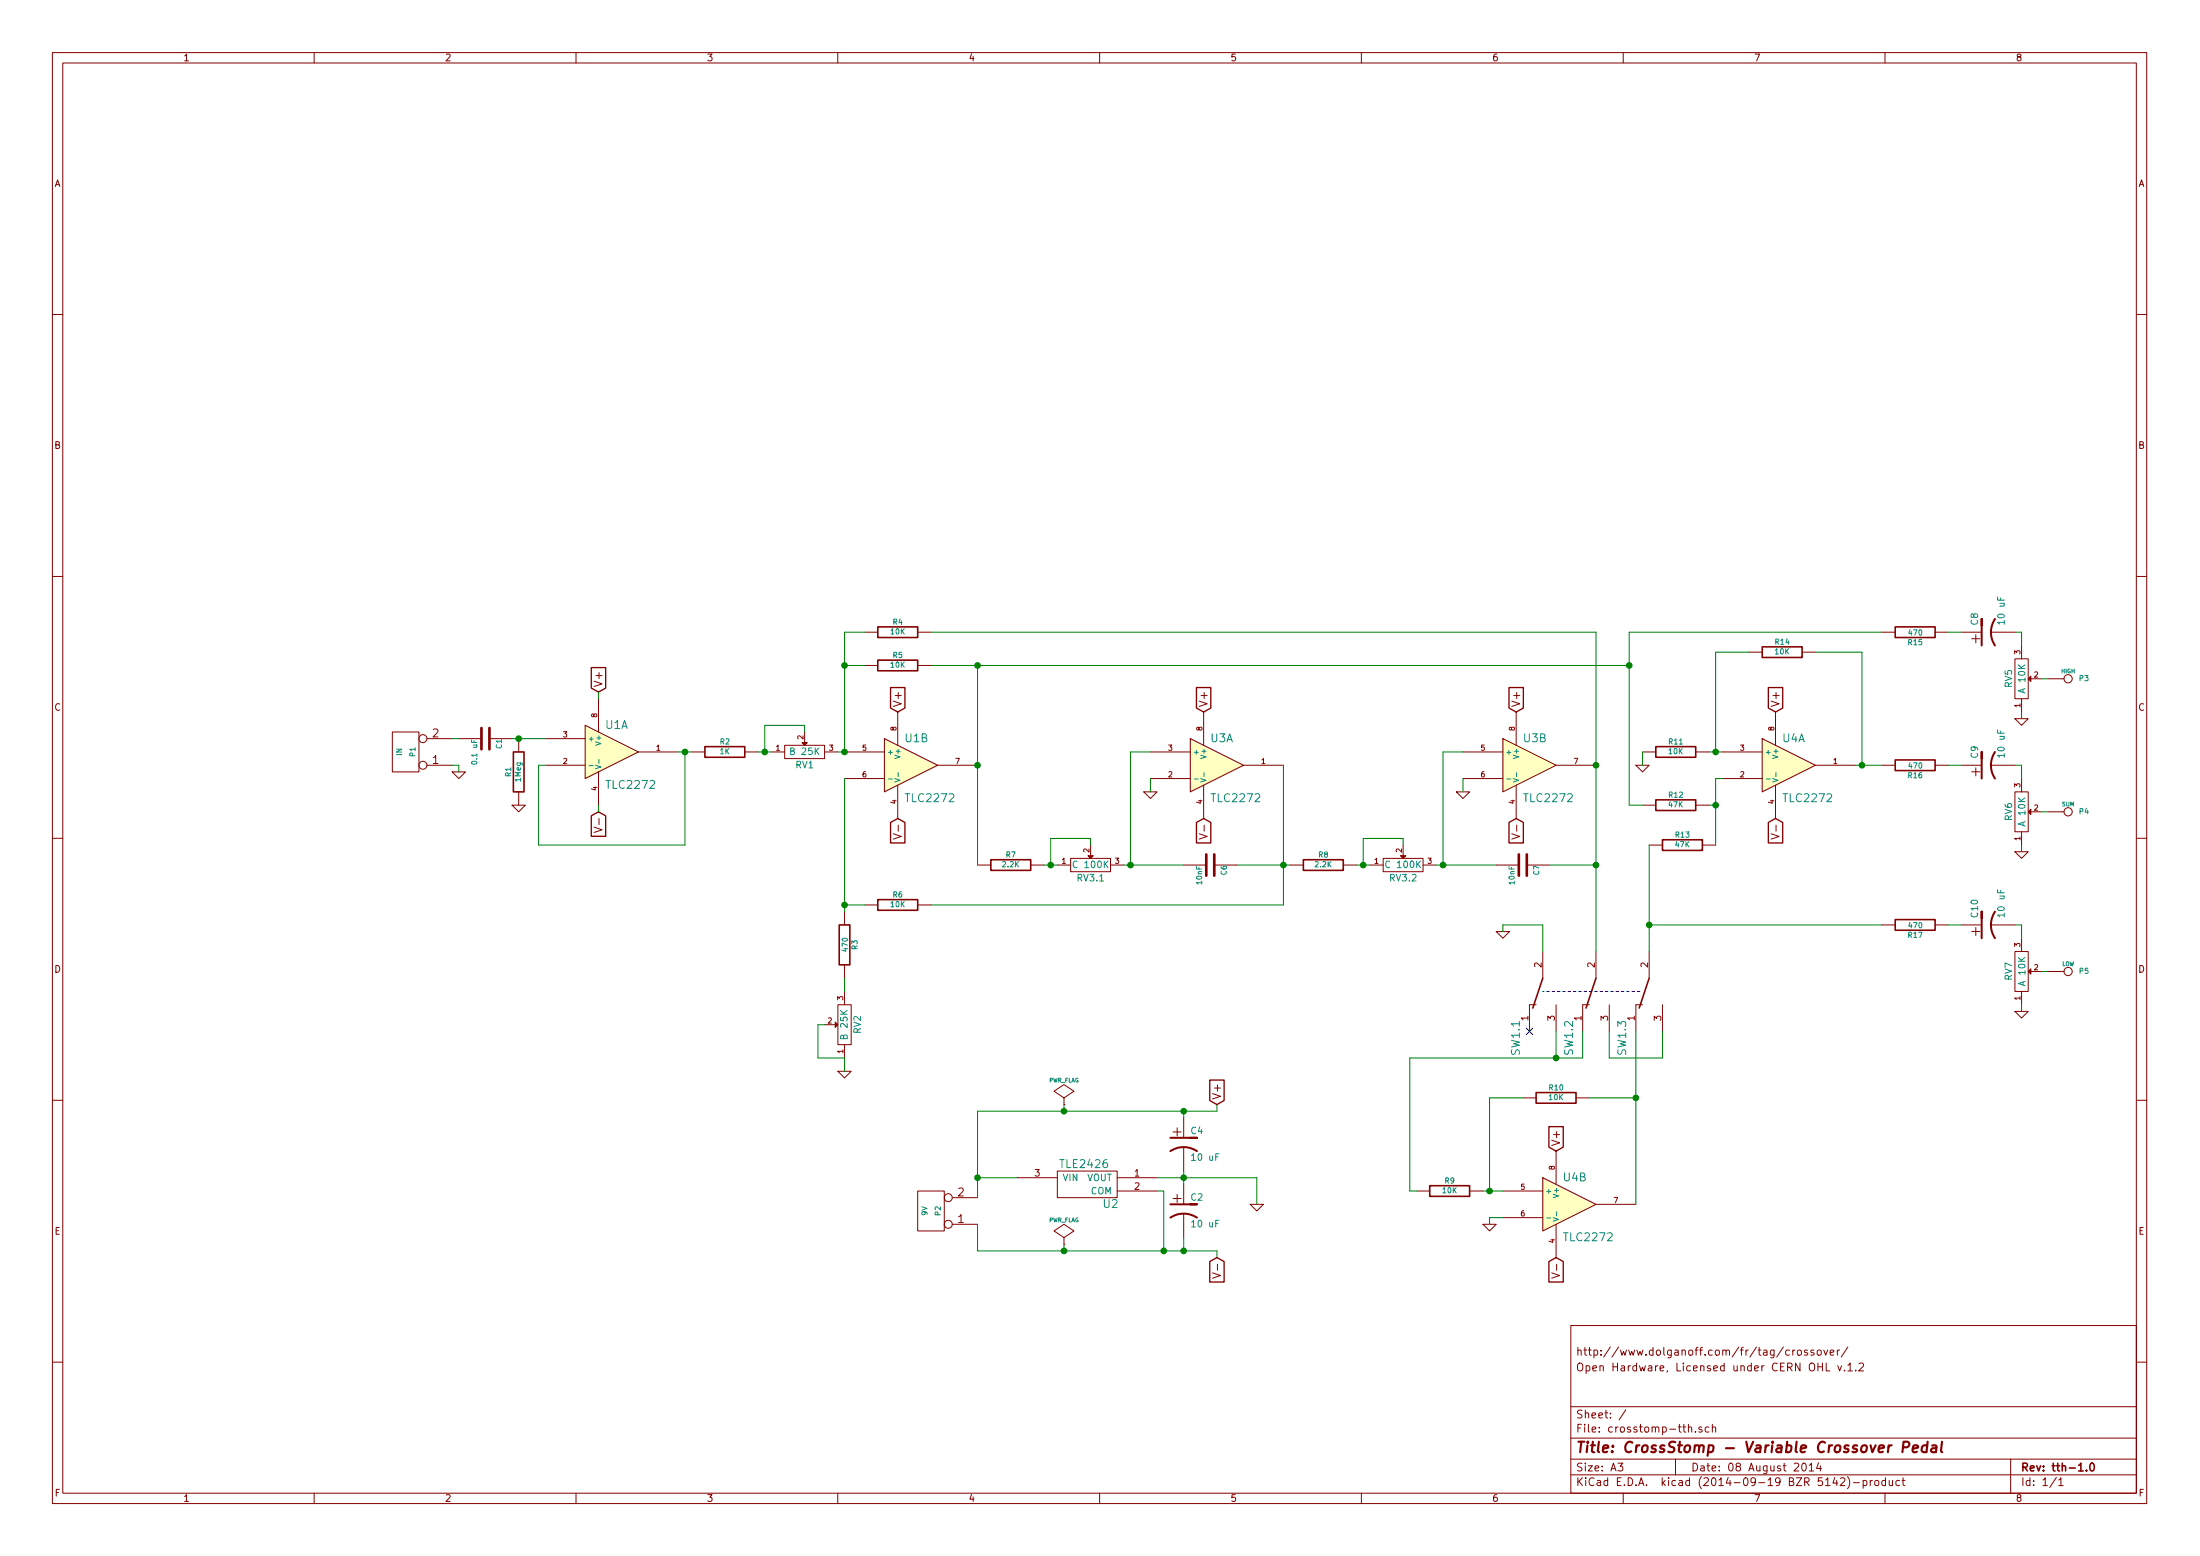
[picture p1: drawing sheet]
EESchema Schematic File Version 2
LIBS:power
LIBS:device
LIBS:transistors
LIBS:conn
LIBS:linear
LIBS:regul
LIBS:74xx
LIBS:cmos4000
LIBS:adc-dac
LIBS:memory
LIBS:xilinx
LIBS:special
LIBS:microcontrollers
LIBS:dsp
LIBS:microchip
LIBS:analog_switches
LIBS:motorola
LIBS:texas
LIBS:intel
LIBS:audio
LIBS:interface
LIBS:digital-audio
LIBS:philips
LIBS:display
LIBS:cypress
LIBS:siliconi
LIBS:opto
LIBS:atmel
LIBS:contrib
LIBS:valves
LIBS:crosstomp-tth-cache
EELAYER 25 0
EELAYER END
$Descr A3 16535 11693
encoding utf-8
Sheet 1 1
Title "CrossStomp - Variable Crossover Pedal"
Date "08 August 2014"
Rev "tth-1.0"
Comp ""
Comment1 ""
Comment2 "Open Hardware, Licensed under CERN OHL v.1.2"
Comment3 "http://www.dolganoff.com/fr/tag/crossover/"
Comment4 ""
$EndDescr
Text GLabel 4500 5200 1    60   Input ~ 0
V+
Text GLabel 6750 5350 1    60   Input ~ 0
V+
Text GLabel 9050 5350 1    60   Input ~ 0
V+
Text GLabel 11400 5350 1    60   Input ~ 0
V+
Text GLabel 4500 6100 3    60   Input ~ 0
V-
Text GLabel 6750 6150 3    60   Input ~ 0
V-
Text GLabel 9050 6150 3    60   Input ~ 0
V-
Text GLabel 11400 6150 3    60   Input ~ 0
V-
$Comp
L R R1
U 1 1
P 3900 5800
F 0 "R1" V 3980 5800 40  0000 C CNN
F 1 "1Meg" V 3907 5801 40  0000 C CNN
F 2 "Custom:R3-LARGE_PADS" V 3830 5800 30  0001 C CNN
F 3 "" H 3900 5800 30  0000 C CNN
	1    3900 5800
	-1   0    0    1   
$EndComp
$Comp
L C C1
U 1 1
P 3650 5550
F 0 "C1" H 3650 5650 40  0000 L CNN
F 1 "0.1 uF" H 3656 5465 40  0000 L CNN
F 2 "Custom:C2-LARGE_PADS" H 3688 5400 30  0001 C CNN
F 3 "" H 3650 5550 60  0000 C CNN
	1    3650 5550
	0    1    1    0   
$EndComp
$Comp
L R R2
U 1 1
P 5450 5650
F 0 "R2" V 5530 5650 40  0000 C CNN
F 1 "1K" V 5457 5651 40  0000 C CNN
F 2 "Custom:R3-LARGE_PADS" V 5380 5650 30  0001 C CNN
F 3 "" H 5450 5650 30  0000 C CNN
	1    5450 5650
	0    -1   -1   0   
$EndComp
$Comp
L POT RV1
U 1 1
P 6050 5650
F 0 "RV1" H 6050 5550 50  0000 C CNN
F 1 "B 25K" H 6050 5650 50  0000 C CNN
F 2 "Pin_Headers:Pin_Header_Straight_1x03" H 6050 5650 60  0001 C CNN
F 3 "" H 6050 5650 60  0000 C CNN
	1    6050 5650
	1    0    0    -1  
$EndComp
$Comp
L R R5
U 1 1
P 6750 5000
F 0 "R5" V 6830 5000 40  0000 C CNN
F 1 "10K" V 6757 5001 40  0000 C CNN
F 2 "Custom:R3-LARGE_PADS" V 6680 5000 30  0001 C CNN
F 3 "" H 6750 5000 30  0000 C CNN
	1    6750 5000
	0    -1   -1   0   
$EndComp
$Comp
L R R4
U 1 1
P 6750 4750
F 0 "R4" V 6830 4750 40  0000 C CNN
F 1 "10K" V 6757 4751 40  0000 C CNN
F 2 "Custom:R3-LARGE_PADS" V 6680 4750 30  0001 C CNN
F 3 "" H 6750 4750 30  0000 C CNN
	1    6750 4750
	0    -1   -1   0   
$EndComp
$Comp
L R R6
U 1 1
P 6750 6800
F 0 "R6" V 6830 6800 40  0000 C CNN
F 1 "10K" V 6757 6801 40  0000 C CNN
F 2 "Custom:R3-LARGE_PADS" V 6680 6800 30  0001 C CNN
F 3 "" H 6750 6800 30  0000 C CNN
	1    6750 6800
	0    -1   -1   0   
$EndComp
$Comp
L R R3
U 1 1
P 6350 7100
F 0 "R3" V 6430 7100 40  0000 C CNN
F 1 "470" V 6357 7101 40  0000 C CNN
F 2 "Custom:R3-LARGE_PADS" V 6280 7100 30  0001 C CNN
F 3 "" H 6350 7100 30  0000 C CNN
	1    6350 7100
	1    0    0    -1  
$EndComp
$Comp
L POT RV2
U 1 1
P 6350 7700
F 0 "RV2" H 6350 7600 50  0000 C CNN
F 1 "B 25K" H 6350 7700 50  0000 C CNN
F 2 "Pin_Headers:Pin_Header_Straight_1x03" H 6350 7700 60  0001 C CNN
F 3 "" H 6350 7700 60  0000 C CNN
	1    6350 7700
	0    -1   -1   0   
$EndComp
$Comp
L GND #PWR01
U 1 1
P 3900 6050
F 0 "#PWR01" H 3900 6050 30  0001 C CNN
F 1 "GND" H 3900 5980 30  0001 C CNN
F 2 "" H 3900 6050 60  0000 C CNN
F 3 "" H 3900 6050 60  0000 C CNN
	1    3900 6050
	1    0    0    -1  
$EndComp
$Comp
L GND #PWR02
U 1 1
P 6350 8050
F 0 "#PWR02" H 6350 8050 30  0001 C CNN
F 1 "GND" H 6350 7980 30  0001 C CNN
F 2 "" H 6350 8050 60  0000 C CNN
F 3 "" H 6350 8050 60  0000 C CNN
	1    6350 8050
	1    0    0    -1  
$EndComp
$Comp
L R R7
U 1 1
P 7600 6500
F 0 "R7" V 7680 6500 40  0000 C CNN
F 1 "2.2K" V 7607 6501 40  0000 C CNN
F 2 "Custom:R3-LARGE_PADS" V 7530 6500 30  0001 C CNN
F 3 "" H 7600 6500 30  0000 C CNN
	1    7600 6500
	0    -1   -1   0   
$EndComp
$Comp
L POT RV3.1
U 1 1
P 8200 6500
F 0 "RV3.1" H 8200 6400 50  0000 C CNN
F 1 "C 100K" H 8200 6500 50  0000 C CNN
F 2 "Pin_Headers:Pin_Header_Straight_1x03" H 8200 6500 60  0001 C CNN
F 3 "" H 8200 6500 60  0000 C CNN
	1    8200 6500
	1    0    0    -1  
$EndComp
$Comp
L GND #PWR03
U 1 1
P 8650 5950
F 0 "#PWR03" H 8650 5950 30  0001 C CNN
F 1 "GND" H 8650 5880 30  0001 C CNN
F 2 "" H 8650 5950 60  0000 C CNN
F 3 "" H 8650 5950 60  0000 C CNN
	1    8650 5950
	1    0    0    -1  
$EndComp
$Comp
L C C6
U 1 1
P 9100 6500
F 0 "C6" H 9100 6600 40  0000 L CNN
F 1 "10nF" H 9106 6415 40  0000 L CNN
F 2 "Custom:C2-LARGE_PADS" H 9138 6350 30  0001 C CNN
F 3 "" H 9100 6500 60  0000 C CNN
	1    9100 6500
	0    1    1    0   
$EndComp
$Comp
L R R8
U 1 1
P 9950 6500
F 0 "R8" V 10030 6500 40  0000 C CNN
F 1 "2.2K" V 9957 6501 40  0000 C CNN
F 2 "Custom:R3-LARGE_PADS" V 9880 6500 30  0001 C CNN
F 3 "" H 9950 6500 30  0000 C CNN
	1    9950 6500
	0    -1   -1   0   
$EndComp
$Comp
L POT RV3.2
U 1 1
P 10550 6500
F 0 "RV3.2" H 10550 6400 50  0000 C CNN
F 1 "C 100K" H 10550 6500 50  0000 C CNN
F 2 "Pin_Headers:Pin_Header_Straight_1x03" H 10550 6500 60  0001 C CNN
F 3 "" H 10550 6500 60  0000 C CNN
	1    10550 6500
	1    0    0    -1  
$EndComp
$Comp
L C C7
U 1 1
P 11450 6500
F 0 "C7" H 11450 6600 40  0000 L CNN
F 1 "10nF" H 11456 6415 40  0000 L CNN
F 2 "Custom:C2-LARGE_PADS" H 11488 6350 30  0001 C CNN
F 3 "" H 11450 6500 60  0000 C CNN
	1    11450 6500
	0    1    1    0   
$EndComp
$Comp
L GND #PWR04
U 1 1
P 11000 5950
F 0 "#PWR04" H 11000 5950 30  0001 C CNN
F 1 "GND" H 11000 5880 30  0001 C CNN
F 2 "" H 11000 5950 60  0000 C CNN
F 3 "" H 11000 5950 60  0000 C CNN
	1    11000 5950
	1    0    0    -1  
$EndComp
$Comp
L CONN_2 P1
U 1 1
P 3050 5650
F 0 "P1" V 3000 5650 40  0000 C CNN
F 1 "IN" V 3100 5650 40  0000 C CNN
F 2 "Pin_Headers:Pin_Header_Straight_1x02" H 3050 5650 60  0001 C CNN
F 3 "" H 3050 5650 60  0000 C CNN
	1    3050 5650
	-1   0    0    1   
$EndComp
$Comp
L GND #PWR05
U 1 1
P 3450 5800
F 0 "#PWR05" H 3450 5800 30  0001 C CNN
F 1 "GND" H 3450 5730 30  0001 C CNN
F 2 "" H 3450 5800 60  0000 C CNN
F 3 "" H 3450 5800 60  0000 C CNN
	1    3450 5800
	1    0    0    -1  
$EndComp
$Comp
L CP1 C4
U 1 1
P 8900 8600
F 0 "C4" H 8950 8700 50  0000 L CNN
F 1 "10 uF" H 8950 8500 50  0000 L CNN
F 2 "Custom:C1V5-LARGE_PADS" H 8900 8600 60  0001 C CNN
F 3 "" H 8900 8600 60  0000 C CNN
	1    8900 8600
	1    0    0    -1  
$EndComp
Text GLabel 9150 8300 1    60   Input ~ 0
V+
Text GLabel 9150 9450 3    60   Input ~ 0
V-
$Comp
L GND #PWR06
U 1 1
P 9450 9050
F 0 "#PWR06" H 9450 9050 30  0001 C CNN
F 1 "GND" H 9450 8980 30  0001 C CNN
F 2 "" H 9450 9050 60  0000 C CNN
F 3 "" H 9450 9050 60  0000 C CNN
	1    9450 9050
	1    0    0    -1  
$EndComp
$Comp
L CONN_2 P2
U 1 1
P 7000 9100
F 0 "P2" V 6950 9100 40  0000 C CNN
F 1 "9V" V 7050 9100 40  0000 C CNN
F 2 "Pin_Headers:Pin_Header_Straight_1x02" H 7000 9100 60  0001 C CNN
F 3 "" H 7000 9100 60  0000 C CNN
	1    7000 9100
	-1   0    0    1   
$EndComp
$Comp
L PWR_FLAG #FLG07
U 1 1
P 8000 8300
F 0 "#FLG07" H 8000 8395 30  0001 C CNN
F 1 "PWR_FLAG" H 8000 8480 30  0000 C CNN
F 2 "" H 8000 8300 60  0000 C CNN
F 3 "" H 8000 8300 60  0000 C CNN
	1    8000 8300
	1    0    0    -1  
$EndComp
$Comp
L PWR_FLAG #FLG08
U 1 1
P 8000 9350
F 0 "#FLG08" H 8000 9445 30  0001 C CNN
F 1 "PWR_FLAG" H 8000 9530 30  0000 C CNN
F 2 "" H 8000 9350 60  0000 C CNN
F 3 "" H 8000 9350 60  0000 C CNN
	1    8000 9350
	1    0    0    -1  
$EndComp
$Comp
L R R14
U 1 1
P 13400 4900
F 0 "R14" V 13480 4900 40  0000 C CNN
F 1 "10K" V 13407 4901 40  0000 C CNN
F 2 "Custom:R3-LARGE_PADS" V 13330 4900 30  0001 C CNN
F 3 "" H 13400 4900 30  0000 C CNN
	1    13400 4900
	0    -1   -1   0   
$EndComp
Text GLabel 13350 5350 1    60   Input ~ 0
V+
Text GLabel 13350 6150 3    60   Input ~ 0
V-
$Comp
L R R11
U 1 1
P 12600 5650
F 0 "R11" V 12680 5650 40  0000 C CNN
F 1 "10K" V 12607 5651 40  0000 C CNN
F 2 "Custom:R3-LARGE_PADS" V 12530 5650 30  0001 C CNN
F 3 "" H 12600 5650 30  0000 C CNN
	1    12600 5650
	0    -1   -1   0   
$EndComp
$Comp
L GND #PWR09
U 1 1
P 12350 5750
F 0 "#PWR09" H 12350 5750 30  0001 C CNN
F 1 "GND" H 12350 5680 30  0001 C CNN
F 2 "" H 12350 5750 60  0000 C CNN
F 3 "" H 12350 5750 60  0000 C CNN
	1    12350 5750
	1    0    0    -1  
$EndComp
$Comp
L R R12
U 1 1
P 12600 6050
F 0 "R12" V 12680 6050 40  0000 C CNN
F 1 "47K" V 12607 6051 40  0000 C CNN
F 2 "Custom:R3-LARGE_PADS" V 12530 6050 30  0001 C CNN
F 3 "" H 12600 6050 30  0000 C CNN
	1    12600 6050
	0    -1   -1   0   
$EndComp
$Comp
L R R13
U 1 1
P 12650 6350
F 0 "R13" V 12730 6350 40  0000 C CNN
F 1 "47K" V 12657 6351 40  0000 C CNN
F 2 "Custom:R3-LARGE_PADS" V 12580 6350 30  0001 C CNN
F 3 "" H 12650 6350 30  0000 C CNN
	1    12650 6350
	0    -1   -1   0   
$EndComp
$Comp
L R R15
U 1 1
P 14400 4750
F 0 "R15" V 14480 4750 40  0000 C CNN
F 1 "470" V 14407 4751 40  0000 C CNN
F 2 "Custom:R3-LARGE_PADS" V 14330 4750 30  0001 C CNN
F 3 "" H 14400 4750 30  0000 C CNN
	1    14400 4750
	0    1    1    0   
$EndComp
$Comp
L CP1 C8
U 1 1
P 14950 4750
F 0 "C8" H 15000 4850 50  0000 L CNN
F 1 "10 uF" H 15000 4650 50  0000 L CNN
F 2 "Custom:C1V5-LARGE_PADS" H 14950 4750 60  0001 C CNN
F 3 "" H 14950 4750 60  0000 C CNN
	1    14950 4750
	0    -1   -1   0   
$EndComp
$Comp
L R R16
U 1 1
P 14400 5750
F 0 "R16" V 14480 5750 40  0000 C CNN
F 1 "470" V 14407 5751 40  0000 C CNN
F 2 "Custom:R3-LARGE_PADS" V 14330 5750 30  0001 C CNN
F 3 "" H 14400 5750 30  0000 C CNN
	1    14400 5750
	0    1    1    0   
$EndComp
$Comp
L CP1 C9
U 1 1
P 14950 5750
F 0 "C9" H 15000 5850 50  0000 L CNN
F 1 "10 uF" H 15000 5650 50  0000 L CNN
F 2 "Custom:C1V5-LARGE_PADS" H 14950 5750 60  0001 C CNN
F 3 "" H 14950 5750 60  0000 C CNN
	1    14950 5750
	0    -1   -1   0   
$EndComp
$Comp
L R R17
U 1 1
P 14400 6950
F 0 "R17" V 14480 6950 40  0000 C CNN
F 1 "470" V 14407 6951 40  0000 C CNN
F 2 "Custom:R3-LARGE_PADS" V 14330 6950 30  0001 C CNN
F 3 "" H 14400 6950 30  0000 C CNN
	1    14400 6950
	0    1    1    0   
$EndComp
$Comp
L CP1 C10
U 1 1
P 14950 6950
F 0 "C10" H 15000 7050 50  0000 L CNN
F 1 "10 uF" H 15000 6850 50  0000 L CNN
F 2 "Custom:C1V5-LARGE_PADS" H 14950 6950 60  0001 C CNN
F 3 "" H 14950 6950 60  0000 C CNN
	1    14950 6950
	0    -1   -1   0   
$EndComp
$Comp
L CONN_1 P3
U 1 1
P 15550 5100
F 0 "P3" H 15630 5100 40  0000 L CNN
F 1 "HIGH" H 15550 5155 30  0000 C CNN
F 2 "Pin_Headers:Pin_Header_Straight_1x01" H 15550 5100 60  0001 C CNN
F 3 "" H 15550 5100 60  0000 C CNN
	1    15550 5100
	1    0    0    -1  
$EndComp
$Comp
L CONN_1 P4
U 1 1
P 15550 6100
F 0 "P4" H 15630 6100 40  0000 L CNN
F 1 "SUM" H 15550 6155 30  0000 C CNN
F 2 "Pin_Headers:Pin_Header_Straight_1x01" H 15550 6100 60  0001 C CNN
F 3 "" H 15550 6100 60  0000 C CNN
	1    15550 6100
	1    0    0    -1  
$EndComp
$Comp
L CONN_1 P5
U 1 1
P 15550 7300
F 0 "P5" H 15630 7300 40  0000 L CNN
F 1 "LOW" H 15550 7355 30  0000 C CNN
F 2 "Pin_Headers:Pin_Header_Straight_1x01" H 15550 7300 60  0001 C CNN
F 3 "" H 15550 7300 60  0000 C CNN
	1    15550 7300
	1    0    0    -1  
$EndComp
$Comp
L R R10
U 1 1
P 11700 8250
F 0 "R10" V 11780 8250 40  0000 C CNN
F 1 "10K" V 11707 8251 40  0000 C CNN
F 2 "Custom:R3-LARGE_PADS" V 11630 8250 30  0001 C CNN
F 3 "" H 11700 8250 30  0000 C CNN
	1    11700 8250
	0    -1   -1   0   
$EndComp
Text GLabel 11700 8650 1    60   Input ~ 0
V+
Text GLabel 11700 9450 3    60   Input ~ 0
V-
$Comp
L R R9
U 1 1
P 10900 8950
F 0 "R9" V 10980 8950 40  0000 C CNN
F 1 "10K" V 10907 8951 40  0000 C CNN
F 2 "Custom:R3-LARGE_PADS" V 10830 8950 30  0001 C CNN
F 3 "" H 10900 8950 30  0000 C CNN
	1    10900 8950
	0    -1   -1   0   
$EndComp
$Comp
L GND #PWR010
U 1 1
P 11300 7000
F 0 "#PWR010" H 11300 7000 30  0001 C CNN
F 1 "GND" H 11300 6930 30  0001 C CNN
F 2 "" H 11300 7000 60  0000 C CNN
F 3 "" H 11300 7000 60  0000 C CNN
	1    11300 7000
	1    0    0    -1  
$EndComp
NoConn ~ 11500 7750
$Comp
L GND #PWR011
U 1 1
P 11200 9200
F 0 "#PWR011" H 11200 9200 30  0001 C CNN
F 1 "GND" H 11200 9130 30  0001 C CNN
F 2 "" H 11200 9200 60  0000 C CNN
F 3 "" H 11200 9200 60  0000 C CNN
	1    11200 9200
	1    0    0    -1  
$EndComp
$Comp
L POT RV5
U 1 1
P 15200 5100
F 0 "RV5" H 15200 5000 50  0000 C CNN
F 1 "A 10K" H 15200 5100 50  0000 C CNN
F 2 "Pin_Headers:Pin_Header_Straight_1x03" H 15200 5100 60  0001 C CNN
F 3 "" H 15200 5100 60  0000 C CNN
	1    15200 5100
	0    1    -1   0   
$EndComp
$Comp
L POT RV6
U 1 1
P 15200 6100
F 0 "RV6" H 15200 6000 50  0000 C CNN
F 1 "A 10K" H 15200 6100 50  0000 C CNN
F 2 "Pin_Headers:Pin_Header_Straight_1x03" H 15200 6100 60  0001 C CNN
F 3 "" H 15200 6100 60  0000 C CNN
	1    15200 6100
	0    1    -1   0   
$EndComp
$Comp
L POT RV7
U 1 1
P 15200 7300
F 0 "RV7" H 15200 7200 50  0000 C CNN
F 1 "A 10K" H 15200 7300 50  0000 C CNN
F 2 "Pin_Headers:Pin_Header_Straight_1x03" H 15200 7300 60  0001 C CNN
F 3 "" H 15200 7300 60  0000 C CNN
	1    15200 7300
	0    1    -1   0   
$EndComp
$Comp
L GND #PWR012
U 1 1
P 15200 6400
F 0 "#PWR012" H 15200 6400 30  0001 C CNN
F 1 "GND" H 15200 6330 30  0001 C CNN
F 2 "" H 15200 6400 60  0000 C CNN
F 3 "" H 15200 6400 60  0000 C CNN
	1    15200 6400
	1    0    0    -1  
$EndComp
$Comp
L GND #PWR013
U 1 1
P 15200 5400
F 0 "#PWR013" H 15200 5400 30  0001 C CNN
F 1 "GND" H 15200 5330 30  0001 C CNN
F 2 "" H 15200 5400 60  0000 C CNN
F 3 "" H 15200 5400 60  0000 C CNN
	1    15200 5400
	1    0    0    -1  
$EndComp
$Comp
L GND #PWR014
U 1 1
P 15200 7600
F 0 "#PWR014" H 15200 7600 30  0001 C CNN
F 1 "GND" H 15200 7530 30  0001 C CNN
F 2 "" H 15200 7600 60  0000 C CNN
F 3 "" H 15200 7600 60  0000 C CNN
	1    15200 7600
	1    0    0    -1  
$EndComp
$Comp
L SW-SPDT SW1.2
U 1 1
P 12000 7450
F 0 "SW1.2" H 12350 7650 60  0000 C CNN
F 1 "SW-SPDT" H 11950 7650 60  0001 C CNN
F 2 "Pin_Headers:Pin_Header_Straight_1x03" H 12000 7450 60  0001 C CNN
F 3 "" H 12000 7450 60  0000 C CNN
	1    12000 7450
	0    -1   1    0   
$EndComp
$Comp
L SW-SPDT SW1.3
U 1 1
P 12400 7450
F 0 "SW1.3" H 12750 7650 60  0000 C CNN
F 1 "SW-SPDT" H 12350 7650 60  0001 C CNN
F 2 "Pin_Headers:Pin_Header_Straight_1x03" H 12400 7450 60  0001 C CNN
F 3 "" H 12400 7450 60  0000 C CNN
	1    12400 7450
	0    -1   1    0   
$EndComp
$Comp
L SW-SPDT SW1.1
U 1 1
P 11600 7450
F 0 "SW1.1" H 11950 7650 60  0000 C CNN
F 1 "SW-SPDT" H 11550 7650 60  0001 C CNN
F 2 "Pin_Headers:Pin_Header_Straight_1x03" H 11600 7450 60  0001 C CNN
F 3 "" H 11600 7450 60  0000 C CNN
	1    11600 7450
	0    -1   1    0   
$EndComp
$Comp
L CP1 C2
U 1 1
P 8900 9100
F 0 "C2" H 8950 9200 50  0000 L CNN
F 1 "10 uF" H 8950 9000 50  0000 L CNN
F 2 "Custom:C1V5-LARGE_PADS" H 8900 9100 60  0001 C CNN
F 3 "" H 8900 9100 60  0000 C CNN
	1    8900 9100
	1    0    0    -1  
$EndComp
$Comp
L TLC2272 U1
U 1 1
P 4600 5650
F 0 "U1" H 4550 5850 60  0000 L CNN
F 1 "TLC2272" H 4550 5400 60  0000 L CNN
F 2 "Custom:DIP-8_LARGE_PADS" H 4600 5650 60  0001 C CNN
F 3 "" H 4600 5650 60  0000 C CNN
	1    4600 5650
	1    0    0    -1  
$EndComp
$Comp
L TLC2272 U1
U 2 1
P 6850 5750
F 0 "U1" H 6800 5950 60  0000 L CNN
F 1 "TLC2272" H 6800 5500 60  0000 L CNN
F 2 "Custom:DIP-8_LARGE_PADS" H 6850 5750 60  0001 C CNN
F 3 "" H 6850 5750 60  0000 C CNN
	2    6850 5750
	1    0    0    -1  
$EndComp
$Comp
L TLC2272 U3
U 1 1
P 9150 5750
F 0 "U3" H 9100 5950 60  0000 L CNN
F 1 "TLC2272" H 9100 5500 60  0000 L CNN
F 2 "Custom:DIP-8_LARGE_PADS" H 9150 5750 60  0001 C CNN
F 3 "" H 9150 5750 60  0000 C CNN
	1    9150 5750
	1    0    0    -1  
$EndComp
$Comp
L TLC2272 U3
U 2 1
P 11500 5750
F 0 "U3" H 11450 5950 60  0000 L CNN
F 1 "TLC2272" H 11450 5500 60  0000 L CNN
F 2 "Custom:DIP-8_LARGE_PADS" H 11500 5750 60  0001 C CNN
F 3 "" H 11500 5750 60  0000 C CNN
	2    11500 5750
	1    0    0    -1  
$EndComp
$Comp
L TLC2272 U4
U 1 1
P 13450 5750
F 0 "U4" H 13400 5950 60  0000 L CNN
F 1 "TLC2272" H 13400 5500 60  0000 L CNN
F 2 "Custom:DIP-8_LARGE_PADS" H 13450 5750 60  0001 C CNN
F 3 "" H 13450 5750 60  0000 C CNN
	1    13450 5750
	1    0    0    -1  
$EndComp
$Comp
L TLC2272 U4
U 2 1
P 11800 9050
F 0 "U4" H 11750 9250 60  0000 L CNN
F 1 "TLC2272" H 11750 8800 60  0000 L CNN
F 2 "Custom:DIP-8_LARGE_PADS" H 11800 9050 60  0001 C CNN
F 3 "" H 11800 9050 60  0000 C CNN
	2    11800 9050
	1    0    0    -1  
$EndComp
Wire Wire Line
	3850 5550 4100 5550
Wire Wire Line
	5100 5650 5200 5650
Connection ~ 5150 5650
Wire Wire Line
	5700 5650 5800 5650
Wire Wire Line
	5750 5650 5750 5450
Wire Wire Line
	5750 5450 6050 5450
Wire Wire Line
	6050 5450 6050 5500
Wire Wire Line
	6350 4750 6350 5650
Wire Wire Line
	6350 4750 6500 4750
Connection ~ 6350 5650
Wire Wire Line
	6500 5000 6350 5000
Connection ~ 6350 5000
Wire Wire Line
	6350 7950 6150 7950
Wire Wire Line
	6150 7950 6150 7700
Wire Wire Line
	6150 7700 6200 7700
Wire Wire Line
	6350 7450 6350 7350
Wire Wire Line
	6350 8050 6350 7950
Wire Wire Line
	7850 6500 7950 6500
Wire Wire Line
	7350 5000 7350 6500
Wire Wire Line
	7900 6500 7900 6300
Wire Wire Line
	7900 6300 8200 6300
Wire Wire Line
	8200 6300 8200 6350
Connection ~ 7900 6500
Wire Wire Line
	8450 6500 8900 6500
Wire Wire Line
	8500 5650 8500 6500
Wire Wire Line
	8500 5650 8650 5650
Wire Wire Line
	8650 5950 8650 5850
Wire Wire Line
	9650 6800 7000 6800
Wire Wire Line
	9650 5750 9650 6800
Wire Wire Line
	9300 6500 9700 6500
Connection ~ 9650 6500
Connection ~ 8500 6500
Wire Wire Line
	7000 5000 12250 5000
Connection ~ 7350 5750
Wire Wire Line
	10250 6500 10250 6300
Wire Wire Line
	10250 6300 10550 6300
Wire Wire Line
	10550 6300 10550 6350
Connection ~ 10250 6500
Wire Wire Line
	11000 5650 10850 5650
Wire Wire Line
	10850 5650 10850 6500
Wire Wire Line
	10800 6500 11250 6500
Connection ~ 10850 6500
Wire Wire Line
	12000 4750 12000 7150
Wire Wire Line
	12000 6500 11650 6500
Wire Wire Line
	11000 5850 11000 5950
Wire Wire Line
	7000 4750 12000 4750
Connection ~ 12000 5750
Wire Wire Line
	6350 5650 6300 5650
Wire Wire Line
	3450 5800 3450 5750
Wire Wire Line
	8700 8850 9450 8850
Wire Wire Line
	7350 9400 9150 9400
Wire Wire Line
	9450 8850 9450 9050
Connection ~ 8750 9400
Connection ~ 8900 8850
Wire Wire Line
	12900 4900 13150 4900
Wire Wire Line
	13650 4900 14000 4900
Wire Wire Line
	12250 6050 12350 6050
Connection ~ 7350 5000
Wire Wire Line
	14750 4750 14650 4750
Wire Wire Line
	12250 4750 14150 4750
Connection ~ 12250 5000
Wire Wire Line
	14750 5750 14650 5750
Wire Wire Line
	13950 5750 14150 5750
Wire Wire Line
	14750 6950 14650 6950
Wire Wire Line
	12400 6350 12400 7150
Wire Wire Line
	11200 8250 11450 8250
Wire Wire Line
	11950 8250 12300 8250
Wire Wire Line
	12300 7750 12300 9050
Connection ~ 12000 6500
Wire Wire Line
	11600 7150 11600 6950
Wire Wire Line
	11600 6950 11300 6950
Wire Wire Line
	11300 6950 11300 7000
Wire Wire Line
	11700 7750 11700 7950
Wire Wire Line
	10600 7950 11900 7950
Wire Wire Line
	11900 7950 11900 7750
Wire Wire Line
	12100 7750 12100 7950
Wire Wire Line
	12100 7950 12500 7950
Wire Wire Line
	12500 7950 12500 7750
Connection ~ 11700 7950
Wire Wire Line
	11200 9200 11200 9150
Wire Wire Line
	11200 9150 11300 9150
Connection ~ 12300 8250
Wire Wire Line
	12400 6950 14150 6950
Connection ~ 12400 6950
Wire Wire Line
	10200 6500 10300 6500
Connection ~ 8000 9400
Connection ~ 8900 9400
Wire Wire Line
	8000 9400 8000 9350
Wire Wire Line
	8000 8350 8000 8300
Wire Wire Line
	12250 4750 12250 6050
Wire Wire Line
	15400 7300 15350 7300
Wire Wire Line
	15400 6100 15350 6100
Wire Wire Line
	15350 5100 15400 5100
Wire Wire Line
	15150 5750 15200 5750
Wire Wire Line
	15200 5750 15200 5850
Wire Wire Line
	15150 4750 15200 4750
Wire Wire Line
	15200 4750 15200 4850
Wire Wire Line
	15150 6950 15200 6950
Wire Wire Line
	15200 6950 15200 7050
Wire Wire Line
	15200 7600 15200 7550
Wire Wire Line
	15200 6400 15200 6350
Wire Wire Line
	15200 5400 15200 5350
Wire Wire Line
	8900 9300 8900 9400
Wire Wire Line
	11200 8950 11200 8250
Wire Wire Line
	11150 8950 11300 8950
Connection ~ 11200 8950
Wire Wire Line
	10650 8950 10600 8950
Wire Wire Line
	10600 8950 10600 7950
Wire Wire Line
	12350 5750 12350 5650
Wire Wire Line
	12850 5650 12950 5650
Wire Wire Line
	12900 5650 12900 4900
Connection ~ 12900 5650
Wire Wire Line
	12900 5850 12900 6350
Wire Wire Line
	12850 6050 12900 6050
Connection ~ 12900 6050
Wire Wire Line
	12900 5850 12950 5850
Wire Notes Line
	11600 7450 12350 7450
Wire Wire Line
	7350 9200 7350 9400
Wire Wire Line
	7350 8850 7650 8850
Wire Wire Line
	8900 8800 8900 8900
Wire Wire Line
	9150 9400 9150 9450
Wire Wire Line
	8900 8350 8900 8400
Connection ~ 8900 8350
Wire Wire Line
	9150 8350 9150 8300
Connection ~ 7350 8850
Wire Wire Line
	7350 8350 7350 9000
Connection ~ 8000 8350
Wire Wire Line
	7350 8350 9150 8350
Wire Wire Line
	8750 9400 8750 8950
Wire Wire Line
	8750 8950 8700 8950
Wire Wire Line
	4100 5750 4050 5750
Wire Wire Line
	4050 5750 4050 6350
Wire Wire Line
	4050 6350 5150 6350
Wire Wire Line
	5150 6350 5150 5650
Wire Wire Line
	4500 6100 4500 6050
Wire Wire Line
	4500 5200 4500 5250
Connection ~ 3900 5550
Connection ~ 5750 5650
Wire Wire Line
	3450 5750 3400 5750
Wire Wire Line
	3400 5550 3450 5550
Wire Wire Line
	6350 5850 6350 6850
Wire Wire Line
	6350 6800 6500 6800
Connection ~ 6350 6800
Wire Wire Line
	14000 4900 14000 5750
Connection ~ 14000 5750
$Comp
L TLE2426 U2
U 1 1
P 8150 8750
F 0 "U2" H 8350 8450 60  0000 C CNN
F 1 "TLE2426" H 8150 8750 60  0000 C CNN
F 2 "Housings_TO-92:TO-92-Free-rugged" H 8150 8750 60  0001 C CNN
F 3 "" H 8150 8750 60  0000 C CNN
	1    8150 8750
	1    0    0    -1  
$EndComp
$EndSCHEMATC
